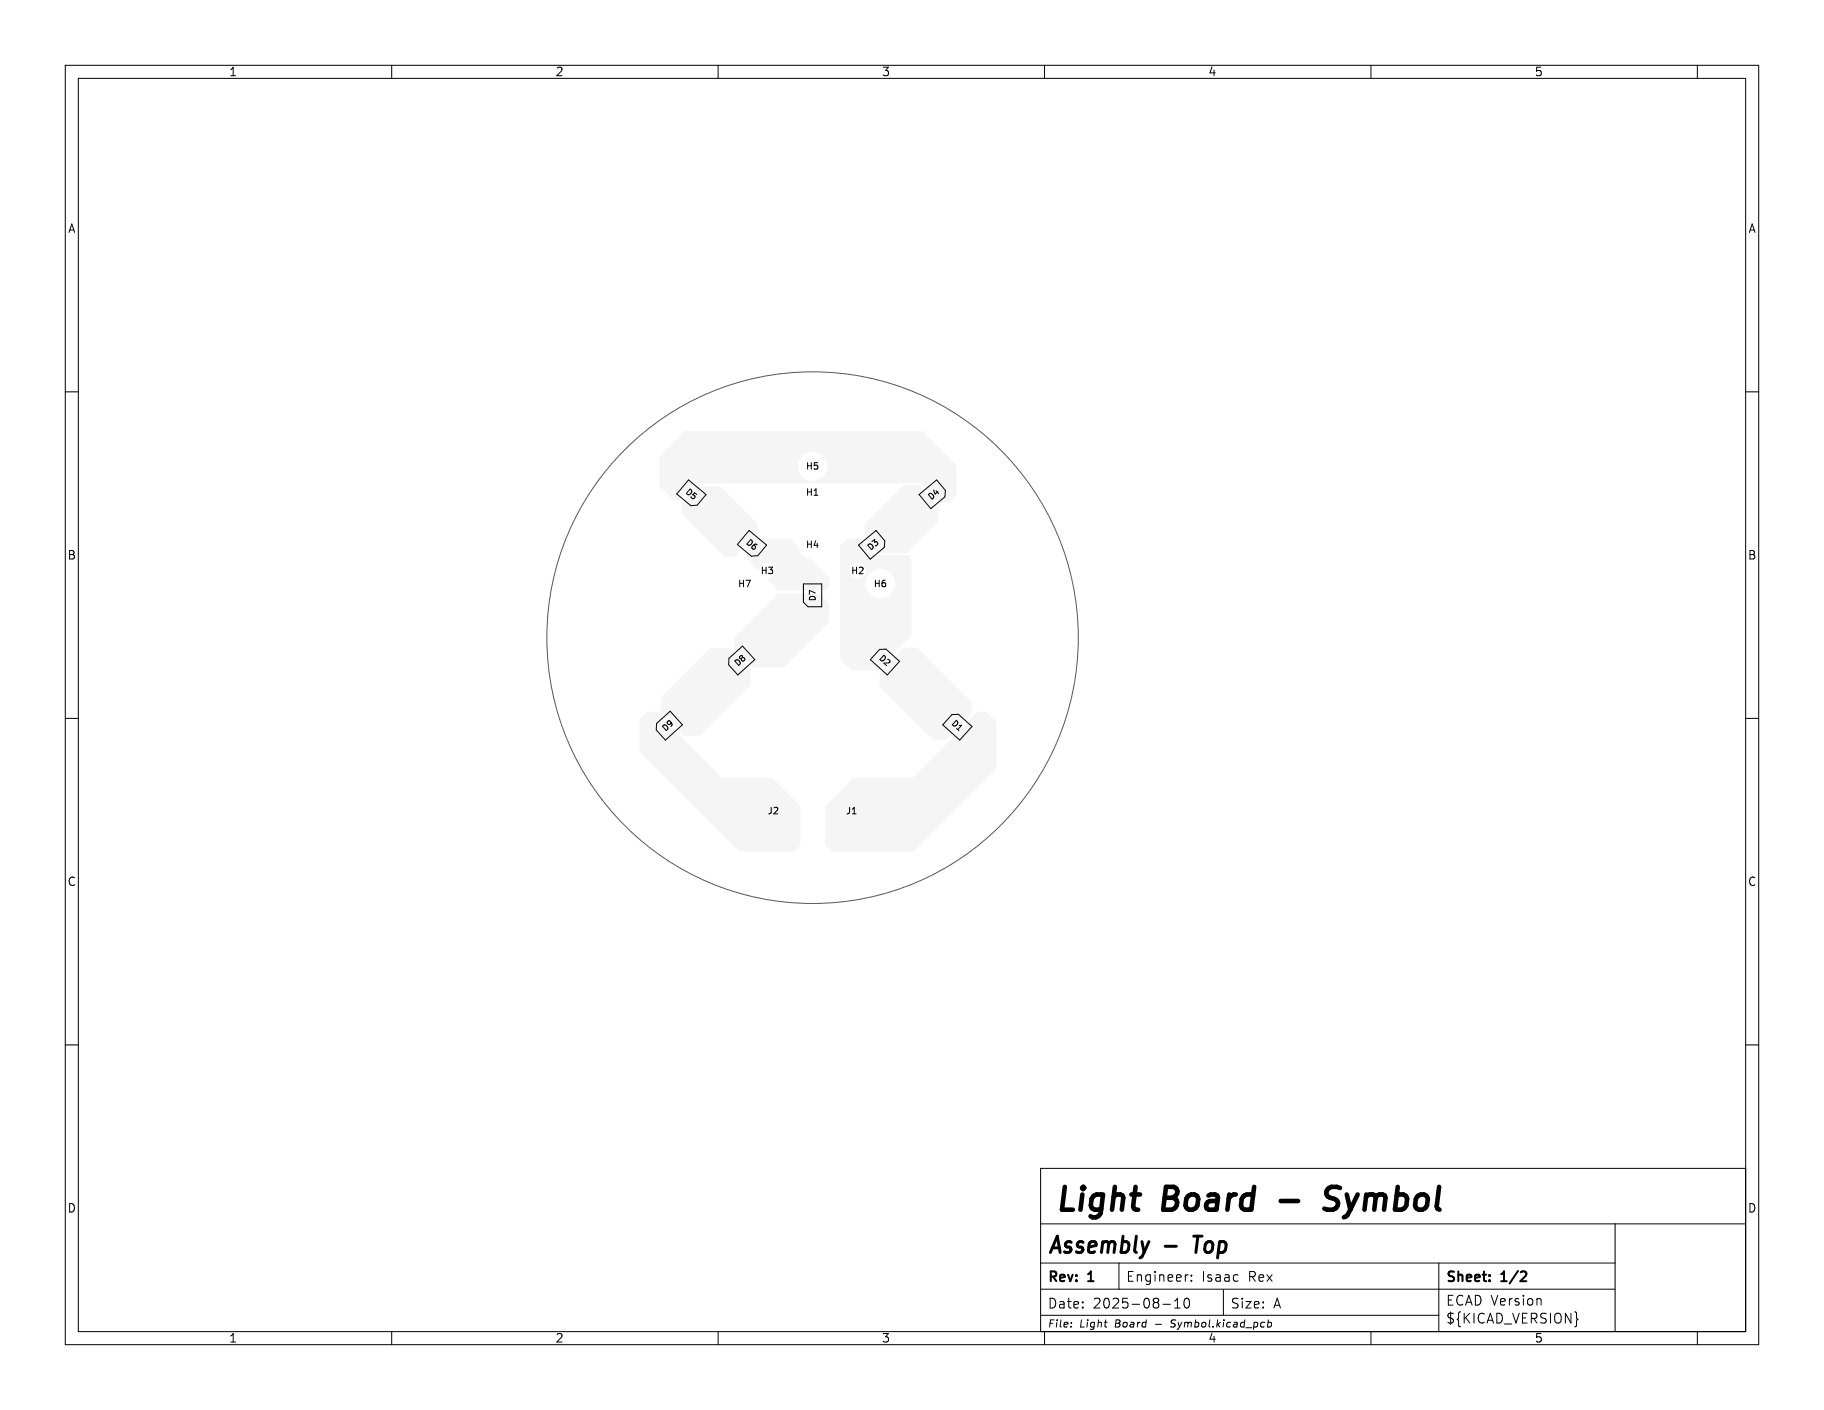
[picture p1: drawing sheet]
<svg xmlns="http://www.w3.org/2000/svg" width="279mm" height="216mm" viewBox="0 0 279 216" stroke-linecap="round" stroke-linejoin="round" font-family="sans-serif">
<g fill="#f5f5f5" stroke="#f5f5f5" stroke-width=".15">
<path d="M123.6 91l.2-.1 1.5 .1 .1 .2-.1 1.8-.2 .1-1.5-.1v-.2z"/>
<path d="M123.6 89.3l1.7-.1 .1 .2v.8l-.2 .1h-1.5l-.1-.2z"/>
<path d="M142.5 75l1.4-1.1 .2 .1 .9 1.1-1.4 1.3h-.2l-1-1v-.2z"/>
<path d="M141.1 76.1l.6-.5h.2l.9 1.2 .1 .2-.7 .5h-.1l-1-1.1z"/>
<path d="M115.4 82.8l.2-.1h.2l1.3 1.2v.3l-.9 1h-.3l-1.3-1.2v-.3z"/>
<path d="M114.2 81.6h.2l.6 .5v.2l-.9 1.1-.2 .1-.7-.5v-.2z"/>
<path d="M145.6 109.3h.2h.2l1.3 1.2v.3l-1 1h-.3l-1.3-1.2 .1-.3z"/>
<path d="M147.8 111.1h.2l.6 .5v.2l-1 1.2h-.2l-.6-.5v-.2z"/>
<path d="M133.2 82.7l1.5-1.1 .9 1.1 .1 .2-.1 .1-1.5 1.2-1-1.1v-.2z"/>
<path d="M131.8 83.9l.6-.5h.2l1 1.1v.2l-.6 .6h-.2l-1-1.2z"/>
<path d="M129.5 125.2h2v2h-2z"/>
<path d="M100.4 111.6l1.5-1.2 1 1 .1 .2-.1 .2-1.4 1.2-1.1-1.1v-.1z"/>
<path d="M102.4 109.8l.6-.5 .2-.1 1 1.2 .1 .1-.7 .6h-.1l-1.1-1.1z"/>
<path d="M117.5 125.2h2v2h-2z"/>
<path d="M111.5 101.6l1.5-1.2 1 1 .1 .2-1.4 1.3-.2 .1-1-1-.1-.2z"/>
<path d="M113.5 99.8l.6-.5h.2l1 1.1v.2l-.6 .5-.1 .1-1.1-1.2z"/>
<path d="M134.5 99.4l.2-.1h.2l1.3 1.2v.3l-1 1h-.3l-1.3-1.2 .1-.3z"/>
<path d="M136.7 101.2l.2-.1 .6 .6v.1l-1 1.2h-.2l-.6-.5v-.2z"/>
<path d="M106.1 75l.2-.1 .2 .1 1.3 1.1v.3l-.9 1.1-.3-.1-1.3-1.1v-.3z"/>
<path d="M104.9 73.9h.2l.6 .4 .1 .2-1 1.2-.2 .1-.6-.6-.1-.1z"/>
</g>
<g fill="#f5f5f5">
<path d="M128.7 83.6l1.2-1.2h1.9l2.3 2.6h4.8l.7 .7v11.7l-3.2 3.1-1.9 2.2h-4l-1.8-1.8v-11.5h3.9a2.25 2.25 0 0 0 3.3 2 2.25 2.25 0 0 0 .2-3.9 2.25 2.25 0 0 0-3.5 1.7v.2h-3.9v-2.1h1.4a1.25 1.25 0 0 0 1.8 1.2 1.25 1.25 0 0 0 .3-2.1 1.25 1.25 0 0 0-2 .7l-.1 .2h-1.4z"/>
<path d="M132.5 80.2l5.9-5.9h2.4l3 3.6v1.9l-4.9 4.9h-4.4l-2-2.4z"/>
<path d="M115.6 82.5h5.4l1.2 1.1a2.37 2.37 0 0 0 2.1 2.1l2.7 2.7v1.3l-.7 .7h-7.1l-1.6-1.7a1.28 1.28 0 0 0 1.2-1.3 1.28 1.28 0 0 0-1.2-1.2 1.28 1.28 0 0 0-1.3 1.1h-.2l-1.8-1.8 .1-1.4z"/>
<path d="M126.4 123.4l4.3-4.3h9.2l6.6-6.7 3.2-3.4h1.4l1.5 1.5v7.2l-12.7 12.7h-12.5l-1-1z"/>
<path d="M101.2 106.8l7.6-7.6h3.2l3 3.4-.1 2.4-7.7 7.7-2.5-.1-3.5-3.9z"/>
<path d="M101 69.9l4-3.9h36.1l5.4 5.3v4.5l-1.2 1.2h-1.5l-1.6-2-1.1-1h-34.8l-2.1 2.5-1 .1-2.2-2.2v-3h21.2a2.25 2.25 0 0 0 3.3 2 2.25 2.25 0 0 0 .2-3.9 2.25 2.25 0 0 0-3.5 1.7v.2h-21.2z"/>
<path d="M112.5 97.6l6.7-6.7h6.3l1.5 1.5v2.8l-7 7h-4.6l-2.9-3.2z"/>
<path d="M106.5 74.6l3.9-.1 5.5 5.5v1.3l-3.3 3.9h-1.6l-6.5-6.5v-1.7z"/>
<path d="M98 110.1l1.2-1.1h1.5l2.5 2.7 7.3 7.4h7.8l4.3 4.3v6l-1.1 1h-8.2l-15.3-15.3z"/>
<path d="M138.3 99.2h2.2l8.3 8.4v1.5l-3.9 4.3-2-.1-8.2-8.2 .1-1.9z"/>
</g>
<g fill="none" stroke="#000" stroke-width=".15">
<path d="M10 10h259.4v195.9h-259.4zM12 12h255.4v191.9h-255.4zM60 10v2M110 10v2M160 10v2M210 10v2M260 10v2M10 60h2M105.5 73.5l2.7 2.2-1.4 1.6-1 .1-2.1-1.8zM140.8 75.7l2.7-2.2 1.3 1.6-.1 1-2.1 1.8zM267.4 60h2M114.7 81.2l2.7 2.3-1.3 1.6-1 .1-2.1-1.8z"/>
<path d="M123.1 89.4h2.8v3.5h-2.1l-.7-.7zM131.5 83.5l2.7-2.3 1.3 1.6v1l-2.2 1.8zM134.7 99.4h1l2.1 1.9-1.9 2-2.6-2.3zM10 110h2M100.6 110.8l2.1-1.9 1.8 2.1-2.6 2.3-1.4-1.5zM111.7 100.8l2-1.9 1.9 2.1-2.6 2.3-1.4-1.5zM145.8 109.4h1l2.1 1.8-1.9 2.1-2.6-2.3zM267.4 110h2M10 160h2M159.4 178.9h108v25h-108zM267.4 160h2M159.4 197.4h88"/>
<path d="M159.4 193.4h88M159.4 187.4h108M171.4 193.4v4M178.1 199.7h1.2M179.9 199.2l.5-.4v1.5M181.5 198.9l.4-.1a.94 .94 0 0 1 0 1.5h-.2a.91 .91 0 0 1-.2-1.4zM181.9 195.2h.1M182.5 196v.2M182.5 195.3v.1M187.4 197.5v3.9M220.4 193.4v10.5M236 198.9l.1 .9"/>
<path d="M247.4 187.4v16.5M60 203.9v2M110 203.9v2M159.4 201.4h61M160 203.9v2M164.1 202.5v.1M179.3 203.1l.2 .1M179.5 202.2l-.1 .3M179.9 200.3h.9M194.2 202.5h.4l.2 .2-.2 .4h-.4M194.3 202.1l-.2 1.1M210 203.9v2"/>
<path d="M241.5 201.8l.2 .2-.2 .2M260 203.9v2"/>
</g>
<path d="M233.5 194.7h.2a.41 .41 0 0 1 0 .6l-.8 .9h.9" fill="none" stroke="#000" stroke-width=".3"/>
<path d="M178.5 190.8h1.7M182.9 189.3h1.2" fill="none" stroke="#000" stroke-width=".45"/>
<path d="M196.2 183.9h2.6M204.7 184.9a1.48 1.48 0 0 1-1.8 .2M204.8 181.7h-.9a.86 .86 0 0 0-.7 .8 .86 .86 0 0 0 .5 .9l1 .3" fill="none" stroke="#000" stroke-width=".7"/>
<circle cx="124.5" cy="97.6" r="40.7" fill="none" stroke="#575757" stroke-width=".15"/>
<g font-size="4.9">
<text x="161.4" y="186.4">Light</text>
<text x="178.3" y="186.4">Board</text>
<text x="205.9" y="186.4">Symbol</text>
</g>
<g font-size="3.5">
<text x="160.4" y="192.6">Assembly</text>
<text x="183.8" y="192.6">Top</text>
</g>
<g font-size="2.1">
<text x="160.4" y="196.7">Rev:</text>
<text x="166.8" y="196.7">1</text>
<text x="172.4" y="196.5">Engineer:</text>
<text x="184.1" y="196.5">Isaac</text>
<text x="191.3" y="196.5">Rex</text>
<text x="221.4" y="196.7">Sheet:</text>
<text x="230.1" y="196.7">1/2</text>
<text x="160.4" y="200.6">Date:</text>
<text x="167.4" y="200.6">2025-08-10</text>
<text x="188.4" y="200.6">Size:</text>
<text x="195" y="200.6">A</text>
<text x="221.4" y="200.1">ECAD Version</text>
<text x="221.4" y="202.9">${KICAD_VERSION}</text>
</g>
<g font-size="1.8">
<text x="35" y="11.9">1</text>
<text x="85" y="11.9">2</text>
<text x="135" y="11.9">3</text>
<text x="185" y="11.9">4</text>
<text x="235" y="11.9">5</text>
<text x="10.3" y="35.9">A</text>
<text x="267.7" y="35.9">A</text>
<text x="10.3" y="85.9">B</text>
<text x="267.7" y="85.9">B</text>
<text x="10.3" y="135.9">C</text>
<text x="267.7" y="135.9">C</text>
<text x="10.3" y="185.9">D</text>
<text x="267.7" y="185.9">D</text>
<text x="35" y="205.8">1</text>
<text x="85" y="205.8">2</text>
<text x="135" y="205.8">3</text>
<text x="185" y="205.8">4</text>
<text x="235" y="205.8">5</text>
</g>
<g font-size="1.5">
<text x="160.4" y="203.5">File:</text>
<text x="165.4" y="203.5">Light</text>
<text x="170.9" y="203.5">Board</text>
<text x="177.2" y="203.5">-</text>
<text x="179.8" y="203.5">Symbol.kicad_pcb</text>
</g>
<g font-size="1.4">
<text x="123.3" y="76.1">H1</text>
<text x="123.3" y="72.1">H5</text>
<text x="116.4" y="88.1">H3</text>
<text x="123.3" y="84.1">H4</text>
<text x="130.3" y="88.1">H2</text>
<text x="113" y="90.1">H7</text>
<text x="133.7" y="90.1">H6</text>
<text x="117.5" y="124.9">J2</text>
<text x="129.5" y="124.9">J1</text>
</g>
<g font-size="1.3">
<text x="104.7" y="75.6" transform="rotate(40 104.7 75.6)">D5</text>
<text x="142.7" y="76.8" transform="rotate(-40 142.7 76.8)">D4</text>
<text x="114" y="83.3" transform="rotate(40 114 83.3)">D6</text>
<text x="133.4" y="84.6" transform="rotate(-40 133.4 84.6)">D3</text>
<text x="125.1" y="92.2" transform="rotate(-90 125.1 92.2)">D7</text>
<text x="134.4" y="101" transform="rotate(42 134.4 101)">D2</text>
<text x="113.1" y="102.3" transform="rotate(-42 113.1 102.3)">D8</text>
<text x="102" y="112.3" transform="rotate(-42 102 112.3)">D9</text>
<text x="145.5" y="110.9" transform="rotate(42 145.5 110.9)">D1</text>
</g>
</svg>
